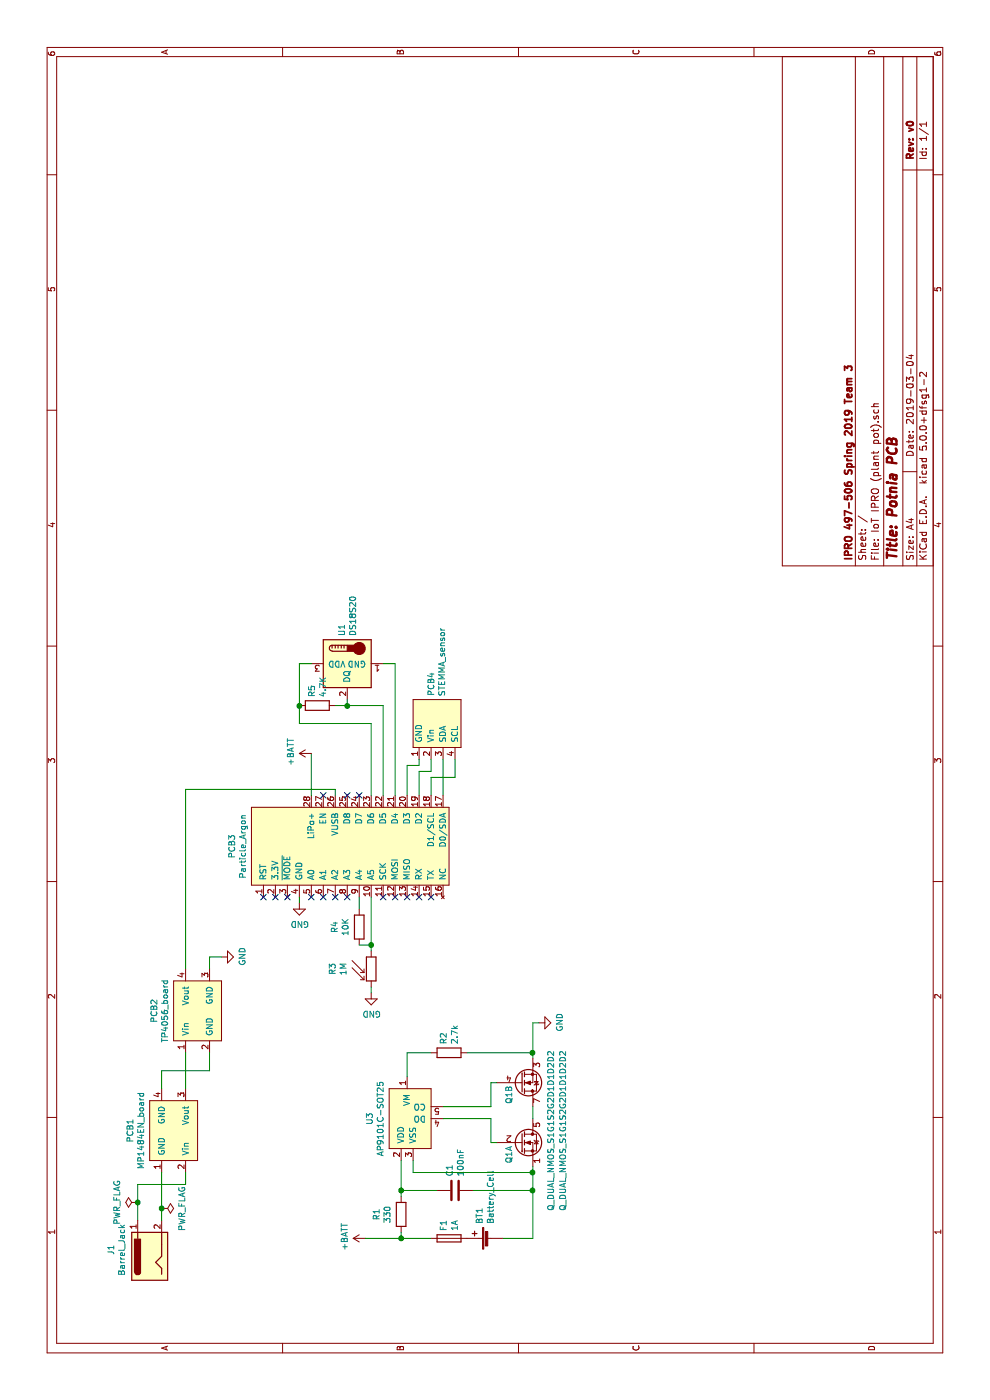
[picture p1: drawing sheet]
EESchema Schematic File Version 4
LIBS:IoT IPRO (plant pot)-cache
EELAYER 26 0
EELAYER END
$Descr A4 11693 8268
encoding utf-8
Sheet 1 1
Title "Potnia PCB"
Date "2019-03-04"
Rev "v0"
Comp "IPRO 497-506 Spring 2019 Team 3"
Comment1 ""
Comment2 ""
Comment3 ""
Comment4 ""
$EndDescr
$Comp
L IPRO_smart_pot:MP1484EN_board PCB1
U 1 1
P 2250 1450
F 0 "PCB1" H 2250 1815 50  0000 C CNN
F 1 "MP1484EN_board" H 2250 1724 50  0000 C CNN
F 2 "IPRO_smart_pot:MP1484EN_board" H 2250 1500 50  0001 C CNN
F 3 "" H 2250 1500 50  0001 C CNN
	1    2250 1450
	1    0    0    -1  
$EndComp
Wire Wire Line
	1500 1150 1650 1150
Wire Wire Line
	1800 1150 1800 1550
Wire Wire Line
	1800 1550 1900 1550
$Comp
L IPRO_smart_pot:TP4056_board PCB2
U 1 1
P 3250 1650
F 0 "PCB2" H 3250 2015 50  0000 C CNN
F 1 "TP4056_board" H 3250 1924 50  0000 C CNN
F 2 "IPRO_smart_pot:TP4056_board" H 3250 1700 50  0001 C CNN
F 3 "" H 3250 1700 50  0001 C CNN
	1    3250 1650
	1    0    0    -1  
$EndComp
Wire Wire Line
	2600 1550 2900 1550
Wire Wire Line
	2600 1350 2750 1350
Wire Wire Line
	2750 1350 2750 1750
Wire Wire Line
	2750 1750 2900 1750
$Comp
L Device:Battery_Cell BT1
U 1 1
P 1350 4100
F 0 "BT1" H 1468 4196 50  0000 L CNN
F 1 "Battery_Cell" H 1468 4105 50  0000 L CNN
F 2 "IPRO_smart_pot:1043_battery_holder" V 1350 4160 50  0001 C CNN
F 3 "~" V 1350 4160 50  0001 C CNN
	1    1350 4100
	1    0    0    -1  
$EndComp
Wire Wire Line
	3600 1750 3700 1750
$Comp
L power:GND #PWR01
U 1 1
P 3700 1850
F 0 "#PWR01" H 3700 1600 50  0001 C CNN
F 1 "GND" H 3705 1677 50  0000 C CNN
F 2 "" H 3700 1850 50  0001 C CNN
F 3 "" H 3700 1850 50  0001 C CNN
	1    3700 1850
	1    0    0    -1  
$EndComp
$Comp
L power:GND #PWR03
U 1 1
P 3150 4500
F 0 "#PWR03" H 3150 4250 50  0001 C CNN
F 1 "GND" H 3155 4327 50  0000 C CNN
F 2 "" H 3150 4500 50  0001 C CNN
F 3 "" H 3150 4500 50  0001 C CNN
	1    3150 4500
	1    0    0    -1  
$EndComp
Wire Wire Line
	1350 4200 1350 4450
$Comp
L power:GND #PWR08
U 1 1
P 4150 2500
F 0 "#PWR08" H 4150 2250 50  0001 C CNN
F 1 "GND" H 4155 2327 50  0000 C CNN
F 2 "" H 4150 2500 50  0001 C CNN
F 3 "" H 4150 2500 50  0001 C CNN
	1    4150 2500
	0    1    1    0   
$EndComp
$Comp
L Device:R_PHOTO R3
U 1 1
P 3600 3100
F 0 "R3" V 3275 3100 50  0000 C CNN
F 1 "1M" V 3366 3100 50  0000 C CNN
F 2 "Connector_PinHeader_2.54mm:PinHeader_1x02_P2.54mm_Vertical" V 3650 2850 50  0001 L CNN
F 3 "~" H 3600 3050 50  0001 C CNN
	1    3600 3100
	0    1    1    0   
$EndComp
$Comp
L power:GND #PWR06
U 1 1
P 3400 3100
F 0 "#PWR06" H 3400 2850 50  0001 C CNN
F 1 "GND" H 3405 2927 50  0000 C CNN
F 2 "" H 3400 3100 50  0001 C CNN
F 3 "" H 3400 3100 50  0001 C CNN
	1    3400 3100
	0    1    1    0   
$EndComp
Wire Wire Line
	3400 3100 3450 3100
$Comp
L Device:R R4
U 1 1
P 3950 3000
F 0 "R4" V 3743 3000 50  0000 C CNN
F 1 "10K" V 3834 3000 50  0000 C CNN
F 2 "Resistor_THT:R_Axial_DIN0207_L6.3mm_D2.5mm_P10.16mm_Horizontal" V 3880 3000 50  0001 C CNN
F 3 "~" H 3950 3000 50  0001 C CNN
	1    3950 3000
	0    1    1    0   
$EndComp
Wire Wire Line
	3750 3100 3800 3100
Wire Wire Line
	3800 3000 3800 3100
Connection ~ 3800 3100
Wire Wire Line
	3800 3100 4200 3100
Wire Wire Line
	4100 3000 4200 3000
$Comp
L Sensor_Temperature:DS18S20 U1
U 1 1
P 6150 2900
F 0 "U1" H 5921 2946 50  0000 R CNN
F 1 "DS18S20" H 5921 2855 50  0000 R CNN
F 2 "Package_TO_SOT_THT:TO-92_Inline" H 5150 2650 50  0001 C CNN
F 3 "http://datasheets.maximintegrated.com/en/ds/DS18S20.pdf" H 6000 3150 50  0001 C CNN
	1    6150 2900
	-1   0    0    -1  
$EndComp
$Comp
L Device:R R5
U 1 1
P 5800 2650
F 0 "R5" H 5870 2696 50  0000 L CNN
F 1 "4.7K" H 5870 2605 50  0000 L CNN
F 2 "Resistor_THT:R_Axial_DIN0207_L6.3mm_D2.5mm_P10.16mm_Horizontal" V 5730 2650 50  0001 C CNN
F 3 "~" H 5800 2650 50  0001 C CNN
	1    5800 2650
	1    0    0    -1  
$EndComp
Wire Wire Line
	6150 3300 6150 3200
Wire Wire Line
	5850 2900 5800 2900
Wire Wire Line
	5800 2900 5800 2800
Wire Wire Line
	5800 2900 5800 3200
Connection ~ 5800 2900
Wire Wire Line
	6150 2500 6150 2600
Wire Wire Line
	5650 2500 5650 3100
$Comp
L Device:Fuse F1
U 1 1
P 1350 3750
F 0 "F1" H 1410 3796 50  0000 L CNN
F 1 "1A" H 1410 3705 50  0000 L CNN
F 2 "IPRO_smart_pot:0PTF0075P_Littelfuse_5x20mm_holder" V 1280 3750 50  0001 C CNN
F 3 "~" H 1350 3750 50  0001 C CNN
	1    1350 3750
	1    0    0    -1  
$EndComp
$Comp
L IPRO_smart_pot:STEMMA_sensor PCB4
U 1 1
P 5700 3650
F 0 "PCB4" H 5878 3701 50  0000 L CNN
F 1 "STEMMA_sensor" H 5878 3610 50  0000 L CNN
F 2 "Connector_PinHeader_2.54mm:PinHeader_1x04_P2.54mm_Vertical" H 5700 3650 50  0001 C CNN
F 3 "" H 5700 3650 50  0001 C CNN
	1    5700 3650
	1    0    0    -1  
$EndComp
$Comp
L Connector:Barrel_Jack J1
U 1 1
P 1200 1250
F 0 "J1" H 1255 1575 50  0000 C CNN
F 1 "Barrel_Jack" H 1255 1484 50  0000 C CNN
F 2 "Connector_BarrelJack:BarrelJack_Horizontal" H 1250 1210 50  0001 C CNN
F 3 "~" H 1250 1210 50  0001 C CNN
	1    1200 1250
	1    0    0    -1  
$EndComp
Wire Wire Line
	5050 3700 5350 3700
Wire Wire Line
	5050 3600 5200 3600
Wire Wire Line
	5200 3600 5200 3800
Wire Wire Line
	5200 3800 5350 3800
Wire Wire Line
	5050 3500 5250 3500
Wire Wire Line
	5250 3500 5250 3600
Wire Wire Line
	5250 3600 5350 3600
Wire Wire Line
	5350 3500 5300 3500
Wire Wire Line
	5300 3500 5300 3400
Wire Wire Line
	5300 3400 5050 3400
Wire Wire Line
	3700 1750 3700 1850
$Comp
L IPRO_smart_pot:Particle_Argon PCB3
U 1 1
P 4600 2950
F 0 "PCB3" H 4625 3965 50  0000 C CNN
F 1 "Particle_Argon" H 4625 3874 50  0000 C CNN
F 2 "IPRO_smart_pot:argon_tht" H 5100 2950 50  0001 C CNN
F 3 "" H 5100 2950 50  0001 C CNN
	1    4600 2950
	1    0    0    -1  
$EndComp
Wire Wire Line
	4150 2500 4200 2500
Wire Wire Line
	5100 2800 5050 2800
Wire Wire Line
	5050 2600 5400 2600
Wire Wire Line
	5050 3200 5800 3200
$Comp
L IPRO_smart_pot:AP9101C-SOT25 U3
U 1 1
P 2500 3450
F 0 "U3" H 2350 3815 50  0000 C CNN
F 1 "AP9101C-SOT25" H 2350 3724 50  0000 C CNN
F 2 "Package_TO_SOT_SMD:SOT-23-5_HandSoldering" H 2450 3400 50  0001 C CNN
F 3 "https://www.diodes.com/assets/Datasheets/AP9101C.pdf" H 2450 3400 50  0001 C CNN
	1    2500 3450
	1    0    0    -1  
$EndComp
$Comp
L power:+BATT #PWR02
U 1 1
P 1350 3050
F 0 "#PWR02" H 1350 2900 50  0001 C CNN
F 1 "+BATT" H 1365 3223 50  0000 C CNN
F 2 "" H 1350 3050 50  0001 C CNN
F 3 "" H 1350 3050 50  0001 C CNN
	1    1350 3050
	1    0    0    -1  
$EndComp
$Comp
L Device:R R1
U 1 1
P 1550 3350
F 0 "R1" V 1343 3350 50  0000 C CNN
F 1 "330" V 1434 3350 50  0000 C CNN
F 2 "Resistor_THT:R_Axial_DIN0207_L6.3mm_D2.5mm_P10.16mm_Horizontal" V 1480 3350 50  0001 C CNN
F 3 "~" H 1550 3350 50  0001 C CNN
	1    1550 3350
	0    1    1    0   
$EndComp
$Comp
L Device:C C1
U 1 1
P 1750 3800
F 0 "C1" H 1865 3846 50  0000 L CNN
F 1 "100nF" H 1865 3755 50  0000 L CNN
F 2 "Capacitor_THT:C_Disc_D3.8mm_W2.6mm_P2.50mm" H 1788 3650 50  0001 C CNN
F 3 "~" H 1750 3800 50  0001 C CNN
	1    1750 3800
	1    0    0    -1  
$EndComp
$Comp
L Device:R R2
U 1 1
P 2900 3750
F 0 "R2" H 2970 3796 50  0000 L CNN
F 1 "2.7k" H 2970 3705 50  0000 L CNN
F 2 "Resistor_THT:R_Axial_DIN0207_L6.3mm_D2.5mm_P10.16mm_Horizontal" V 2830 3750 50  0001 C CNN
F 3 "~" H 2900 3750 50  0001 C CNN
	1    2900 3750
	1    0    0    -1  
$EndComp
Wire Wire Line
	1400 3350 1350 3350
Wire Wire Line
	1750 3650 1750 3350
Wire Wire Line
	2000 3450 1900 3450
Wire Wire Line
	1750 3950 1750 4450
Wire Wire Line
	2350 3700 2350 4100
Wire Wire Line
	2450 3700 2450 4100
Wire Wire Line
	2900 3400 2900 3600
Wire Wire Line
	2850 4450 2900 4450
Wire Wire Line
	3150 4450 3150 4500
$Comp
L power:+BATT #PWR04
U 1 1
P 5400 2600
F 0 "#PWR04" H 5400 2450 50  0001 C CNN
F 1 "+BATT" H 5415 2773 50  0000 C CNN
F 2 "" H 5400 2600 50  0001 C CNN
F 3 "" H 5400 2600 50  0001 C CNN
	1    5400 2600
	1    0    0    -1  
$EndComp
Wire Wire Line
	5650 3100 5050 3100
Wire Wire Line
	5650 2500 5800 2500
Connection ~ 5800 2500
Wire Wire Line
	5800 2500 6150 2500
Wire Wire Line
	5100 1550 5100 2800
Wire Wire Line
	5100 1550 3600 1550
Wire Wire Line
	6150 3300 5050 3300
$Comp
L IPRO_smart_pot:Q_DUAL_NMOS_S1G1S2G2D1D1D2D2 Q1
U 1 1
P 2150 4350
F 0 "Q1" V 2050 4250 50  0000 C CNN
F 1 "Q_DUAL_NMOS_S1G1S2G2D1D1D2D2" V 2400 4450 50  0000 C CNN
F 2 "Package_SO:SOIC-8_3.9x4.9mm_P1.27mm" H 2350 4350 50  0001 C CNN
F 3 "https://www.diodes.com/assets/Datasheets/DMN2029USD.pdf" H 2350 4350 50  0001 C CNN
	1    2150 4350
	0    1    1    0   
$EndComp
$Comp
L IPRO_smart_pot:Q_DUAL_NMOS_S1G1S2G2D1D1D2D2 Q1
U 2 1
P 2650 4350
F 0 "Q1" V 2550 4450 50  0000 C CNN
F 1 "Q_DUAL_NMOS_S1G1S2G2D1D1D2D2" V 3000 4750 50  0000 C CNN
F 2 "Package_SO:SOIC-8_3.9x4.9mm_P1.27mm" H 2850 4350 50  0001 C CNN
F 3 "https://www.diodes.com/assets/Datasheets/DMN2029USD.pdf" H 2850 4350 50  0001 C CNN
	2    2650 4350
	0    -1   1    0   
$EndComp
Connection ~ 1350 3350
Wire Wire Line
	1350 3350 1350 3600
Wire Wire Line
	1350 3050 1350 3350
Wire Wire Line
	1350 4450 1750 4450
Wire Wire Line
	1700 3350 1750 3350
Connection ~ 1750 3350
Wire Wire Line
	1750 3350 2000 3350
Wire Wire Line
	1750 4450 1900 4450
Connection ~ 1750 4450
Wire Wire Line
	1900 3450 1900 4450
Wire Wire Line
	2900 3900 2900 4450
Wire Wire Line
	1950 4450 1900 4450
Connection ~ 1900 4450
Wire Wire Line
	2450 4450 2350 4450
Wire Wire Line
	2150 4100 2150 4150
Wire Wire Line
	2150 4100 2350 4100
Wire Wire Line
	2650 4100 2650 4150
Wire Wire Line
	2450 4100 2650 4100
Connection ~ 2900 4450
Wire Wire Line
	2900 4450 3150 4450
Wire Wire Line
	2700 3400 2900 3400
NoConn ~ 4200 2200
NoConn ~ 4200 2300
NoConn ~ 4200 2400
NoConn ~ 5050 2700
NoConn ~ 4200 2600
NoConn ~ 4200 2700
NoConn ~ 4200 2800
NoConn ~ 4200 2900
NoConn ~ 4200 3200
NoConn ~ 4200 3300
NoConn ~ 4200 3400
NoConn ~ 4200 3500
NoConn ~ 4200 3600
NoConn ~ 5050 2900
NoConn ~ 5050 3000
$Comp
L power:PWR_FLAG #FLG0101
U 1 1
P 1650 1150
F 0 "#FLG0101" H 1650 1225 50  0001 C CNN
F 1 "PWR_FLAG" H 1650 1324 50  0000 C CNN
F 2 "" H 1650 1150 50  0001 C CNN
F 3 "~" H 1650 1150 50  0001 C CNN
	1    1650 1150
	1    0    0    -1  
$EndComp
Connection ~ 1650 1150
Wire Wire Line
	1650 1150 1800 1150
Wire Wire Line
	1500 1350 1600 1350
$Comp
L power:PWR_FLAG #FLG0102
U 1 1
P 1600 1350
F 0 "#FLG0102" H 1600 1425 50  0001 C CNN
F 1 "PWR_FLAG" H 1600 1523 50  0000 C CNN
F 2 "" H 1600 1350 50  0001 C CNN
F 3 "~" H 1600 1350 50  0001 C CNN
	1    1600 1350
	-1   0    0    1   
$EndComp
Connection ~ 1600 1350
Wire Wire Line
	1600 1350 1900 1350
$EndSCHEMATC
